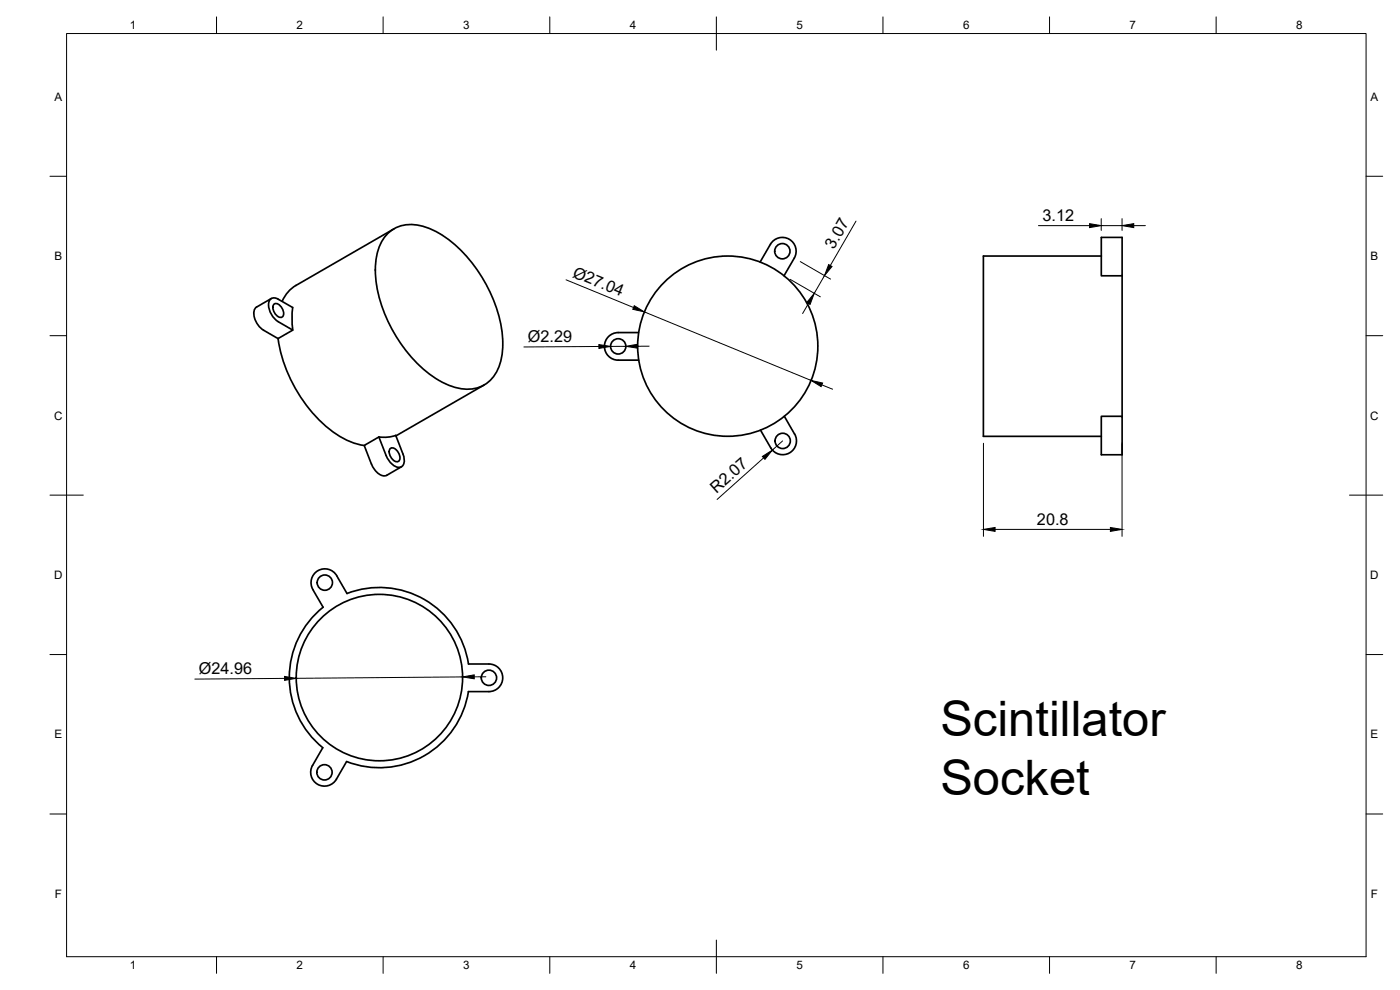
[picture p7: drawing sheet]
<svg xmlns="http://www.w3.org/2000/svg" width="420mm" height="297mm" viewBox="0 0 420 297" stroke-linecap="round" stroke-linejoin="round" font-family="sans-serif">
<!-- layer: Visible -->
<g fill="none" stroke="#000" stroke-width=".51">
<path d="M116.1 70.3a10.7 10.7 0 0 1 12.2-2 36.6 36.6 0 0 1 18 17.8 35.3 35.3 0 0 1 4.3 20.8 11 11 0 0 1-7.8 9.6 16.4 16.4 0 0 1-12.6-3.3 42.7 42.7 0 0 1-17.6-32.2 15.6 15.6 0 0 1 3.5-10.7zM118.2 68.7l-29.4 16.9M228.1 78.6l3.1-5.3a4.1 4.1 0 0 1 5.7-1.5 4.1 4.1 0 0 1 1.5 5.6l-3.1 5.3M330.5 71.2h6.3v11.5h-6.3zM330.5 76.8h-35.4v54.1h35.4M81.4 89.6l-4.4 2.5a3.6 3.6 0 0 0-.1 4.6l1.7 2 4.8 2.9M82.1 91.4a1.43 1.43 0 0 1 2.2 .6l.6 1a1.31 1.31 0 0 1 .2 1.4 1.31 1.31 0 0 1-1.2 .8 3.1 3.1 0 0 1-1.8-3.8zM87.9 99l-.3-3.5 .2-3.2-4.3-2.5a1.78 1.78 0 0 0-2.1-.2 1.78 1.78 0 0 0-.8 1.9 6.5 6.5 0 0 0 2.9 5l4.4 2.5-4.5 2.6M88.8 85.6a10.2 10.2 0 0 0-4.1 4.8M191.7 99.8h-6.2a4.1 4.1 0 0 0-4.1 4.1 4.1 4.1 0 0 0 4.1 4.2h6.2M336.8 82.7v42.2M83.5 101.6a43.1 43.1 0 0 0 18.6 29.4l3.7 1.8 3.5 .9"/>
<path d="M145.3 115.5l-26.5 15.3M113.7 131.1l2.3 .1 2.8-.6 2.4 6.4a2.32 2.32 0 0 1-1.3 3.2 5 5 0 0 1-4-3.5l-2.2-5.6-4.4 2.6 2.2 5.5a4.9 4.9 0 0 0 4.2 3.6l4.8-2.8M117 134.7a1.43 1.43 0 0 1 2.2 .6l.6 1a1.31 1.31 0 0 1 .2 1.4 1.31 1.31 0 0 1-1.2 .8 3.1 3.1 0 0 1-1.8-3.8zM228.2 129.1l3.1 5.3a4.1 4.1 0 0 0 5.7 1.5 4.1 4.1 0 0 0 1.5-5.7M235.4 124.9l3.1 5.3M330.5 124.9h6.3v11.5h-6.3zM93.9 176.9l3.1 5.3a27.1 27.1 0 0 0-.1 42.2l-3.1 5.3a4.1 4.1 0 0 0 1.5 5.6 4.1 4.1 0 0 0 5.7-1.5M93.9 176.9a4.1 4.1 0 0 1 1.5-5.7 4.1 4.1 0 0 1 5.7 1.5l3 5.4M104.1 178.1a27 27 0 0 1 36.5 21.1h6.1a4.1 4.1 0 0 1 4.2 4.2 4.1 4.1 0 0 1-4.2 4.1h-6.1a27 27 0 0 1-36.6 21M104 228.5l-3.1 5.3"/>
<circle cx="234.8" cy="75.4" r="2.3"/>
<circle cx="185.5" cy="103.9" r="2.3"/>
<circle cx="218.4" cy="103.9" r="27"/>
<circle cx="234.9" cy="132.3" r="2.3"/>
<circle cx="97.5" cy="174.8" r="2.3"/>
<circle cx="113.9" cy="203.3" r="25"/>
<circle cx="146.7" cy="203.4" r="2.3"/>
<circle cx="97.4" cy="231.7" r="2.3"/>
</g>
<!-- layer: Border -->
<g fill="none" stroke="#000" stroke-width=".3">
<path d="M20 10.1h390v276.9h-390zM65 5.1v5M115 5.1v5M165 5.1v5M215 5.1v10M265 5.1v5M315 5.1v5M365 5.1v5M15 52.9h5M410 52.9h5M15 100.7h5M410 100.7h5"/>
<path d="M15 148.6h10M405 148.6h10M15 196.4h5M410 196.4h5M15 244.2h5M410 244.2h5M65 287v5M115 287v5M165 287v5M215 282.1v9.9M265 287v5M315 287v5"/>
<path d="M365 287v5"/>
</g>
<!-- layer: Dimensions -->
<g fill="none" stroke="#000" stroke-width=".3">
<path d="M240.2 78.5l9.1 5.2M256.9 66.3l-7.7 13.4M311.7 67.7h15.3M330.5 65.6v3.5M330.5 67.7h6.2M336.7 65.6v3.5M340.3 67.7h3.4M169.9 84l20.2 8.3M193.4 93.6l50 20.5M237.1 83.8l9.1 5.3M242.6 91l-1.7 3.1M247.4 82.7l-3 5.3"/>
<path d="M179.7 104l-22.5 .1M187.8 103.9h-4.6M194.8 103.9h-3.5M246.6 115.5l3.3 1.3M229.2 137.4l-14 12.5M234.9 132.3l-3.1 2.8M295.1 133v27.9M336.7 133v27.9M298.6 158.8h34.6M85.4 203.5l-26.9 .3M138.8 203.1l-49.9 .4M145.8 203.1h-3.5"/>
</g>
<g fill="#000" stroke="#000" stroke-width=".3">
<path d="M248.7 79.4l1 .6-2.3 2.7zM327 67.1l3.5 .6-3.5 .6zM336.7 67.7l3.6-.6v1.2zM190.4 91.7l3 1.9-3.5-.8zM244.4 88l-1.3 3.3-1-.6zM179.7 103.4l3.5 .5-3.5 .6zM187.8 103.9l3.5-.6v1.2zM243.4 114.1l3.5 .8-.5 1.1zM228.8 137l3-1.9-2.2 2.7zM295.1 158.8l3.5-.5v1.1zM333.2 158.3l3.5 .5-3.5 .6zM85.4 203l3.5 .5-3.5 .6z"/>
<path d="M138.8 203.1l3.5-.6v1.2z"/>
</g>
<g font-size="14.7">
<text x="282.2" y="220.9">Scintillator</text>
<text x="282.2" y="238.6">Socket</text>
</g>
<g font-size="4.9">
<text x="312.8" y="66.2">3.12</text>
<text x="250.3" y="74.9" transform="rotate(-60 250.3 74.9)">3.07</text>
<text x="171.6" y="83" transform="rotate(22 171.6 83)">Ø27.04</text>
<text x="158.4" y="102.6">Ø2.29</text>
<text x="215" y="148.1" transform="rotate(-42 215 148.1)">R2.07</text>
<text x="311.2" y="157.4">20.8</text>
<text x="59.7" y="202.2">Ø24.96</text>
</g>
<g font-size="3.5">
<text x="39" y="8.8">1</text>
<text x="89" y="8.8">2</text>
<text x="139" y="8.8">3</text>
<text x="189" y="8.8">4</text>
<text x="239" y="8.8">5</text>
<text x="289" y="8.8">6</text>
<text x="339" y="8.8">7</text>
<text x="389" y="8.8">8</text>
<text x="16.3" y="30.2">A</text>
<text x="411.3" y="30.2">A</text>
<text x="16.3" y="78">B</text>
<text x="411.3" y="78">B</text>
<text x="16.2" y="125.9">C</text>
<text x="411.2" y="125.9">C</text>
<text x="16.2" y="173.7">D</text>
<text x="411.2" y="173.7">D</text>
<text x="16.3" y="221.6">E</text>
<text x="411.3" y="221.6">E</text>
<text x="16.4" y="269.4">F</text>
<text x="411.4" y="269.4">F</text>
<text x="39" y="290.8">1</text>
<text x="89" y="290.8">2</text>
<text x="139" y="290.8">3</text>
<text x="189" y="290.8">4</text>
<text x="239" y="290.8">5</text>
<text x="289" y="290.8">6</text>
<text x="339" y="290.8">7</text>
<text x="389" y="290.8">8</text>
</g>
</svg>
